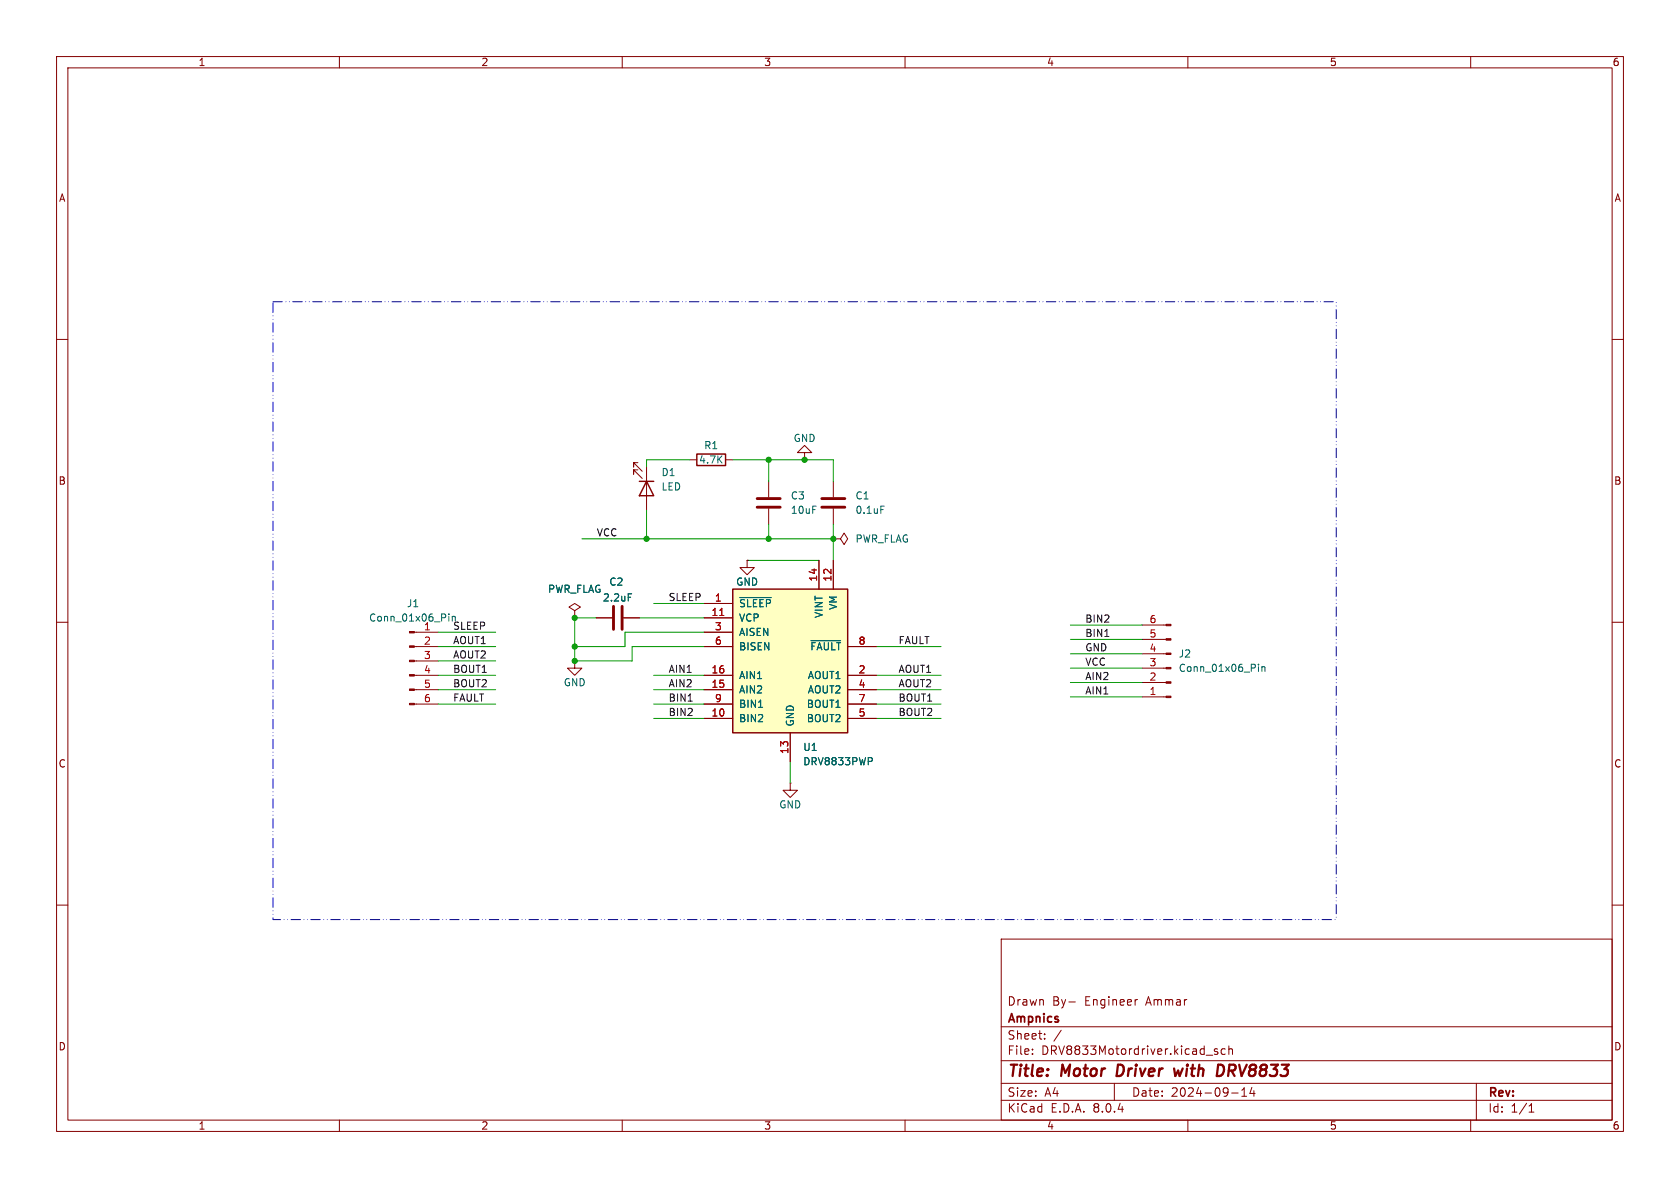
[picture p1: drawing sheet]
(kicad_sch
 (version 20231120)
 (generator "eeschema")
 (generator_version "8.0")
 (paper "A4")
 (title_block
  (title "Motor Driver with DRV8833")
  (date "2024-09-14")
  (company "Ampnics")
  (comment 1 "Drawn By- Engineer Ammar"))
 (lib_symbols
  (symbol "Connector:Conn_01x06_Pin"
   (pin_names
    (offset 1.016) hide) (exclude_from_sim no) (in_bom yes) (on_board yes)
   (property "Reference" "J" (at 0 7.62 0) (effects (font (size 1.27 1.27))))
   (property "Value" "Conn_01x06_Pin" (at 0 -10.16 0) (effects (font (size 1.27 1.27))))
   (property "Footprint" "" (at 0 0 0) (effects (font (size 1.27 1.27)) (hide yes)))
   (property "Datasheet" "~" (at 0 0 0) (effects (font (size 1.27 1.27)) (hide yes)))
   (property "Description" "Generic connector, single row, 01x06, script generated" (at 0 0 0) (effects (font (size 1.27 1.27)) (hide yes)))
   (property "ki_locked" "" (at 0 0 0) (effects (font (size 1.27 1.27))))
   (symbol "Conn_01x06_Pin_1_1"
    (polyline (pts (xy 1.27 -7.62) (xy 0.8636 -7.62)) (stroke (width 0.1524) (type default)) (fill (type none)))
    (polyline (pts (xy 1.27 -5.08) (xy 0.8636 -5.08)) (stroke (width 0.1524) (type default)) (fill (type none)))
    (polyline (pts (xy 1.27 -2.54) (xy 0.8636 -2.54)) (stroke (width 0.1524) (type default)) (fill (type none)))
    (polyline (pts (xy 1.27 0) (xy 0.8636 0)) (stroke (width 0.1524) (type default)) (fill (type none)))
    (polyline (pts (xy 1.27 2.54) (xy 0.8636 2.54)) (stroke (width 0.1524) (type default)) (fill (type none)))
    (polyline (pts (xy 1.27 5.08) (xy 0.8636 5.08)) (stroke (width 0.1524) (type default)) (fill (type none)))
    (rectangle (start 0.8636 -7.493) (end 0 -7.747) (stroke (width 0.1524) (type default)) (fill (type outline)))
    (rectangle (start 0.8636 -4.953) (end 0 -5.207) (stroke (width 0.1524) (type default)) (fill (type outline)))
    (rectangle (start 0.8636 -2.413) (end 0 -2.667) (stroke (width 0.1524) (type default)) (fill (type outline)))
    (rectangle (start 0.8636 0.127) (end 0 -0.127) (stroke (width 0.1524) (type default)) (fill (type outline)))
    (rectangle (start 0.8636 2.667) (end 0 2.413) (stroke (width 0.1524) (type default)) (fill (type outline)))
    (rectangle (start 0.8636 5.207) (end 0 4.953) (stroke (width 0.1524) (type default)) (fill (type outline)))
    (pin passive line (at 5.08 5.08 180) (length 3.81) (name "Pin_1" (effects (font (size 1.27 1.27)))) (number "1" (effects (font (size 1.27 1.27)))))
    (pin passive line (at 5.08 2.54 180) (length 3.81) (name "Pin_2" (effects (font (size 1.27 1.27)))) (number "2" (effects (font (size 1.27 1.27)))))
    (pin passive line (at 5.08 0 180) (length 3.81) (name "Pin_3" (effects (font (size 1.27 1.27)))) (number "3" (effects (font (size 1.27 1.27)))))
    (pin passive line (at 5.08 -2.54 180) (length 3.81) (name "Pin_4" (effects (font (size 1.27 1.27)))) (number "4" (effects (font (size 1.27 1.27)))))
    (pin passive line (at 5.08 -5.08 180) (length 3.81) (name "Pin_5" (effects (font (size 1.27 1.27)))) (number "5" (effects (font (size 1.27 1.27)))))
    (pin passive line (at 5.08 -7.62 180) (length 3.81) (name "Pin_6" (effects (font (size 1.27 1.27)))) (number "6" (effects (font (size 1.27 1.27)))))))
  (symbol "Device:C"
   (pin_numbers hide)
   (pin_names
    (offset 0.254)) (exclude_from_sim no) (in_bom yes) (on_board yes)
   (property "Reference" "C" (at 0.635 2.54 0) (effects (font (size 1.27 1.27)) (justify left)))
   (property "Value" "C" (at 0.635 -2.54 0) (effects (font (size 1.27 1.27)) (justify left)))
   (property "Footprint" "" (at 0.9652 -3.81 0) (effects (font (size 1.27 1.27)) (hide yes)))
   (property "Datasheet" "~" (at 0 0 0) (effects (font (size 1.27 1.27)) (hide yes)))
   (property "Description" "Unpolarized capacitor" (at 0 0 0) (effects (font (size 1.27 1.27)) (hide yes)))
   (symbol "C_0_1"
    (polyline (pts (xy -2.032 -0.762) (xy 2.032 -0.762)) (stroke (width 0.508) (type default)) (fill (type none)))
    (polyline (pts (xy -2.032 0.762) (xy 2.032 0.762)) (stroke (width 0.508) (type default)) (fill (type none))))
   (symbol "C_1_1"
    (pin passive line (at 0 3.81 270) (length 2.794) (name "~" (effects (font (size 1.27 1.27)))) (number "1" (effects (font (size 1.27 1.27)))))
    (pin passive line (at 0 -3.81 90) (length 2.794) (name "~" (effects (font (size 1.27 1.27)))) (number "2" (effects (font (size 1.27 1.27)))))))
  (symbol "Device:LED"
   (pin_numbers hide)
   (pin_names
    (offset 1.016) hide) (exclude_from_sim no) (in_bom yes) (on_board yes)
   (property "Reference" "D" (at 0 2.54 0) (effects (font (size 1.27 1.27))))
   (property "Value" "LED" (at 0 -2.54 0) (effects (font (size 1.27 1.27))))
   (property "Footprint" "" (at 0 0 0) (effects (font (size 1.27 1.27)) (hide yes)))
   (property "Datasheet" "~" (at 0 0 0) (effects (font (size 1.27 1.27)) (hide yes)))
   (property "Description" "Light emitting diode" (at 0 0 0) (effects (font (size 1.27 1.27)) (hide yes)))
   (symbol "LED_0_1"
    (polyline (pts (xy -1.27 -1.27) (xy -1.27 1.27)) (stroke (width 0.254) (type default)) (fill (type none)))
    (polyline (pts (xy -1.27 0) (xy 1.27 0)) (stroke (width 0) (type default)) (fill (type none)))
    (polyline (pts (xy 1.27 -1.27) (xy 1.27 1.27) (xy -1.27 0) (xy 1.27 -1.27)) (stroke (width 0.254) (type default)) (fill (type none)))
    (polyline (pts (xy -3.048 -0.762) (xy -4.572 -2.286) (xy -3.81 -2.286) (xy -4.572 -2.286) (xy -4.572 -1.524)) (stroke (width 0) (type default)) (fill (type none)))
    (polyline (pts (xy -1.778 -0.762) (xy -3.302 -2.286) (xy -2.54 -2.286) (xy -3.302 -2.286) (xy -3.302 -1.524)) (stroke (width 0) (type default)) (fill (type none))))
   (symbol "LED_1_1"
    (pin passive line (at -3.81 0 0) (length 2.54) (name "K" (effects (font (size 1.27 1.27)))) (number "1" (effects (font (size 1.27 1.27)))))
    (pin passive line (at 3.81 0 180) (length 2.54) (name "A" (effects (font (size 1.27 1.27)))) (number "2" (effects (font (size 1.27 1.27)))))))
  (symbol "Device:R"
   (pin_numbers hide)
   (pin_names
    (offset 0)) (exclude_from_sim no) (in_bom yes) (on_board yes)
   (property "Reference" "R" (at 2.032 0 90) (effects (font (size 1.27 1.27))))
   (property "Value" "R" (at 0 0 90) (effects (font (size 1.27 1.27))))
   (property "Footprint" "" (at -1.778 0 90) (effects (font (size 1.27 1.27)) (hide yes)))
   (property "Datasheet" "~" (at 0 0 0) (effects (font (size 1.27 1.27)) (hide yes)))
   (property "Description" "Resistor" (at 0 0 0) (effects (font (size 1.27 1.27)) (hide yes)))
   (symbol "R_0_1"
    (rectangle (start -1.016 -2.54) (end 1.016 2.54) (stroke (width 0.254) (type default)) (fill (type none))))
   (symbol "R_1_1"
    (pin passive line (at 0 3.81 270) (length 1.27) (name "~" (effects (font (size 1.27 1.27)))) (number "1" (effects (font (size 1.27 1.27)))))
    (pin passive line (at 0 -3.81 90) (length 1.27) (name "~" (effects (font (size 1.27 1.27)))) (number "2" (effects (font (size 1.27 1.27)))))))
  (symbol "Driver_Motor:DRV8833PWP"
   (pin_names
    (offset 1.016)) (exclude_from_sim no) (in_bom yes) (on_board yes)
   (property "Reference" "U" (at -3.81 16.51 0) (effects (font (size 1.27 1.27))))
   (property "Value" "DRV8833PWP" (at -3.81 13.97 0) (effects (font (size 1.27 1.27))))
   (property "Footprint" "Package_SO:HTSSOP-16-1EP_4.4x5mm_P0.65mm_EP3.4x5mm_Mask2.46x2.31mm_ThermalVias" (at 5.08 -15.24 0) (effects (font (size 1.27 1.27)) (justify left) (hide yes)))
   (property "Datasheet" "http://www.ti.com/lit/ds/symlink/drv8833.pdf" (at 5.08 -17.78 0) (effects (font (size 1.27 1.27)) (justify left) (hide yes)))
   (property "Description" "Dual H-Bridge Motor Driver, HTSSOP-16" (at 0 0 0) (effects (font (size 1.27 1.27)) (hide yes)))
   (symbol "DRV8833PWP_0_1"
    (rectangle (start -10.16 12.7) (end 10.16 -12.7) (stroke (width 0.254) (type default)) (fill (type background))))
   (symbol "DRV8833PWP_1_1"
    (pin input line (at -15.24 10.16 0) (length 5.08) (name "~{SLEEP}" (effects (font (size 1.27 1.27)))) (number "1" (effects (font (size 1.27 1.27)))))
    (pin input line (at -15.24 -10.16 0) (length 5.08) (name "BIN2" (effects (font (size 1.27 1.27)))) (number "10" (effects (font (size 1.27 1.27)))))
    (pin bidirectional line (at -15.24 7.62 0) (length 5.08) (name "VCP" (effects (font (size 1.27 1.27)))) (number "11" (effects (font (size 1.27 1.27)))))
    (pin power_in line (at 7.62 17.78 270) (length 5.08) (name "VM" (effects (font (size 1.27 1.27)))) (number "12" (effects (font (size 1.27 1.27)))))
    (pin power_in line (at 0 -17.78 90) (length 5.08) (name "GND" (effects (font (size 1.27 1.27)))) (number "13" (effects (font (size 1.27 1.27)))))
    (pin power_in line (at 5.08 17.78 270) (length 5.08) (name "VINT" (effects (font (size 1.27 1.27)))) (number "14" (effects (font (size 1.27 1.27)))))
    (pin input line (at -15.24 -5.08 0) (length 5.08) (name "AIN2" (effects (font (size 1.27 1.27)))) (number "15" (effects (font (size 1.27 1.27)))))
    (pin input line (at -15.24 -2.54 0) (length 5.08) (name "AIN1" (effects (font (size 1.27 1.27)))) (number "16" (effects (font (size 1.27 1.27)))))
    (pin passive line (at 0 -17.78 90) (length 5.08) hide (name "GND" (effects (font (size 1.27 1.27)))) (number "17" (effects (font (size 1.27 1.27)))))
    (pin power_out line (at 15.24 -2.54 180) (length 5.08) (name "AOUT1" (effects (font (size 1.27 1.27)))) (number "2" (effects (font (size 1.27 1.27)))))
    (pin bidirectional line (at -15.24 5.08 0) (length 5.08) (name "AISEN" (effects (font (size 1.27 1.27)))) (number "3" (effects (font (size 1.27 1.27)))))
    (pin power_out line (at 15.24 -5.08 180) (length 5.08) (name "AOUT2" (effects (font (size 1.27 1.27)))) (number "4" (effects (font (size 1.27 1.27)))))
    (pin power_out line (at 15.24 -10.16 180) (length 5.08) (name "BOUT2" (effects (font (size 1.27 1.27)))) (number "5" (effects (font (size 1.27 1.27)))))
    (pin bidirectional line (at -15.24 2.54 0) (length 5.08) (name "BISEN" (effects (font (size 1.27 1.27)))) (number "6" (effects (font (size 1.27 1.27)))))
    (pin power_out line (at 15.24 -7.62 180) (length 5.08) (name "BOUT1" (effects (font (size 1.27 1.27)))) (number "7" (effects (font (size 1.27 1.27)))))
    (pin open_collector line (at 15.24 2.54 180) (length 5.08) (name "~{FAULT}" (effects (font (size 1.27 1.27)))) (number "8" (effects (font (size 1.27 1.27)))))
    (pin input line (at -15.24 -7.62 0) (length 5.08) (name "BIN1" (effects (font (size 1.27 1.27)))) (number "9" (effects (font (size 1.27 1.27)))))))
  (symbol "power:GND"
   (power)
   (pin_numbers hide)
   (pin_names
    (offset 0) hide) (exclude_from_sim no) (in_bom yes) (on_board yes)
   (property "Reference" "#PWR" (at 0 -6.35 0) (effects (font (size 1.27 1.27)) (hide yes)))
   (property "Value" "GND" (at 0 -3.81 0) (effects (font (size 1.27 1.27))))
   (property "Footprint" "" (at 0 0 0) (effects (font (size 1.27 1.27)) (hide yes)))
   (property "Datasheet" "" (at 0 0 0) (effects (font (size 1.27 1.27)) (hide yes)))
   (property "Description" "Power symbol creates a global label with name \"GND\" , ground" (at 0 0 0) (effects (font (size 1.27 1.27)) (hide yes)))
   (symbol "GND_0_1"
    (polyline (pts (xy 0 0) (xy 0 -1.27) (xy 1.27 -1.27) (xy 0 -2.54) (xy -1.27 -1.27) (xy 0 -1.27)) (stroke (width 0) (type default)) (fill (type none))))
   (symbol "GND_1_1"
    (pin power_in line (at 0 0 270) (length 0) (name "~" (effects (font (size 1.27 1.27)))) (number "1" (effects (font (size 1.27 1.27)))))))
  (symbol "power:PWR_FLAG"
   (power)
   (pin_numbers hide)
   (pin_names
    (offset 0) hide) (exclude_from_sim no) (in_bom yes) (on_board yes)
   (property "Reference" "#FLG" (at 0 1.905 0) (effects (font (size 1.27 1.27)) (hide yes)))
   (property "Value" "PWR_FLAG" (at 0 3.81 0) (effects (font (size 1.27 1.27))))
   (property "Footprint" "" (at 0 0 0) (effects (font (size 1.27 1.27)) (hide yes)))
   (property "Datasheet" "~" (at 0 0 0) (effects (font (size 1.27 1.27)) (hide yes)))
   (property "Description" "Special symbol for telling ERC where power comes from" (at 0 0 0) (effects (font (size 1.27 1.27)) (hide yes)))
   (symbol "PWR_FLAG_0_0"
    (pin power_out line (at 0 0 90) (length 0) (name "~" (effects (font (size 1.27 1.27)))) (number "1" (effects (font (size 1.27 1.27))))))
   (symbol "PWR_FLAG_0_1"
    (polyline (pts (xy 0 0) (xy 0 1.27) (xy -1.016 1.905) (xy 0 2.54) (xy 1.016 1.905) (xy 0 1.27)) (stroke (width 0) (type default)) (fill (type none))))))
 (junction
  (at 142.24 81.28)
  (diameter 0)
  (color 0 0 0 0))
 (junction
  (at 114.3 95.25)
  (diameter 0)
  (color 0 0 0 0))
 (junction
  (at 147.32 95.25)
  (diameter 0)
  (color 0 0 0 0))
 (junction
  (at 135.89 95.25)
  (diameter 0)
  (color 0 0 0 0))
 (junction
  (at 101.6 109.22)
  (diameter 0)
  (color 0 0 0 0))
 (junction
  (at 101.6 116.84)
  (diameter 0)
  (color 0 0 0 0))
 (junction
  (at 101.6 114.3)
  (diameter 0)
  (color 0 0 0 0))
 (junction
  (at 135.89 81.28)
  (diameter 0)
  (color 0 0 0 0))
 (wire
  (pts (xy 110.49 111.76) (xy 124.46 111.76))
  (stroke (width 0) (type default)))
 (wire
  (pts (xy 154.94 121.92) (xy 166.37 121.92))
  (stroke (width 0) (type default)))
 (wire
  (pts (xy 147.32 85.09) (xy 147.32 81.28))
  (stroke (width 0) (type default)))
 (wire
  (pts (xy 115.57 119.38) (xy 124.46 119.38))
  (stroke (width 0) (type default)))
 (wire
  (pts (xy 135.89 95.25) (xy 147.32 95.25))
  (stroke (width 0) (type default)))
 (wire
  (pts (xy 77.47 121.92) (xy 87.63 121.92))
  (stroke (width 0) (type default)))
 (wire
  (pts (xy 132.08 99.06) (xy 144.78 99.06))
  (stroke (width 0) (type default)))
 (wire
  (pts (xy 115.57 121.92) (xy 124.46 121.92))
  (stroke (width 0) (type default)))
 (wire
  (pts (xy 135.89 81.28) (xy 142.24 81.28))
  (stroke (width 0) (type default)))
 (wire
  (pts (xy 147.32 81.28) (xy 142.24 81.28))
  (stroke (width 0) (type default)))
 (wire
  (pts (xy 105.41 109.22) (xy 101.6 109.22))
  (stroke (width 0) (type default)))
 (wire
  (pts (xy 101.6 109.22) (xy 101.6 114.3))
  (stroke (width 0) (type default)))
 (wire
  (pts (xy 147.32 95.25) (xy 147.32 99.06))
  (stroke (width 0) (type default)))
 (wire
  (pts (xy 139.7 134.62) (xy 139.7 138.43))
  (stroke (width 0) (type default)))
 (wire
  (pts (xy 154.94 119.38) (xy 166.37 119.38))
  (stroke (width 0) (type default)))
 (wire
  (pts (xy 115.57 124.46) (xy 124.46 124.46))
  (stroke (width 0) (type default)))
 (wire
  (pts (xy 111.76 116.84) (xy 101.6 116.84))
  (stroke (width 0) (type default)))
 (wire
  (pts (xy 115.57 106.68) (xy 124.46 106.68))
  (stroke (width 0) (type default)))
 (wire
  (pts (xy 147.32 92.71) (xy 147.32 95.25))
  (stroke (width 0) (type default)))
 (wire
  (pts (xy 114.3 81.28) (xy 114.3 82.55))
  (stroke (width 0) (type default)))
 (wire
  (pts (xy 189.23 113.03) (xy 201.93 113.03))
  (stroke (width 0) (type default)))
 (wire
  (pts (xy 110.49 114.3) (xy 101.6 114.3))
  (stroke (width 0) (type default)))
 (wire
  (pts (xy 111.76 114.3) (xy 124.46 114.3))
  (stroke (width 0) (type default)))
 (wire
  (pts (xy 102.87 95.25) (xy 114.3 95.25))
  (stroke (width 0) (type default)))
 (wire
  (pts (xy 135.89 92.71) (xy 135.89 95.25))
  (stroke (width 0) (type default)))
 (wire
  (pts (xy 77.47 116.84) (xy 87.63 116.84))
  (stroke (width 0) (type default)))
 (wire
  (pts (xy 114.3 95.25) (xy 135.89 95.25))
  (stroke (width 0) (type default)))
 (wire
  (pts (xy 111.76 114.3) (xy 111.76 116.84))
  (stroke (width 0) (type default)))
 (wire
  (pts (xy 101.6 114.3) (xy 101.6 116.84))
  (stroke (width 0) (type default)))
 (wire
  (pts (xy 189.23 110.49) (xy 201.93 110.49))
  (stroke (width 0) (type default)))
 (wire
  (pts (xy 77.47 114.3) (xy 87.63 114.3))
  (stroke (width 0) (type default)))
 (wire
  (pts (xy 154.94 124.46) (xy 166.37 124.46))
  (stroke (width 0) (type default)))
 (wire
  (pts (xy 110.49 111.76) (xy 110.49 114.3))
  (stroke (width 0) (type default)))
 (wire
  (pts (xy 189.23 123.19) (xy 201.93 123.19))
  (stroke (width 0) (type default)))
 (wire
  (pts (xy 129.54 81.28) (xy 135.89 81.28))
  (stroke (width 0) (type default)))
 (wire
  (pts (xy 189.23 115.57) (xy 201.93 115.57))
  (stroke (width 0) (type default)))
 (wire
  (pts (xy 114.3 95.25) (xy 114.3 90.17))
  (stroke (width 0) (type default)))
 (wire
  (pts (xy 121.92 81.28) (xy 114.3 81.28))
  (stroke (width 0) (type default)))
 (wire
  (pts (xy 77.47 111.76) (xy 87.63 111.76))
  (stroke (width 0) (type default)))
 (wire
  (pts (xy 77.47 119.38) (xy 87.63 119.38))
  (stroke (width 0) (type default)))
 (wire
  (pts (xy 115.57 127) (xy 124.46 127))
  (stroke (width 0) (type default)))
 (wire
  (pts (xy 77.47 124.46) (xy 87.63 124.46))
  (stroke (width 0) (type default)))
 (wire
  (pts (xy 189.23 120.65) (xy 201.93 120.65))
  (stroke (width 0) (type default)))
 (wire
  (pts (xy 154.94 127) (xy 166.37 127))
  (stroke (width 0) (type default)))
 (wire
  (pts (xy 135.89 81.28) (xy 135.89 85.09))
  (stroke (width 0) (type default)))
 (wire
  (pts (xy 154.94 114.3) (xy 166.37 114.3))
  (stroke (width 0) (type default)))
 (wire
  (pts (xy 113.03 109.22) (xy 124.46 109.22))
  (stroke (width 0) (type default)))
 (wire
  (pts (xy 189.23 118.11) (xy 201.93 118.11))
  (stroke (width 0) (type default)))
 (rectangle
  (start 48.26 53.34)
  (end 236.22 162.56)
  (stroke (width 0) (type dash_dot_dot))
  (fill (type none)))
 (label "SLEEP"
  (at 80.01 111.76 0)
  (fields_autoplaced yes)
  (effects (font (size 1.27 1.27)) (justify left bottom)))
 (label "VCC"
  (at 191.77 118.11 0)
  (fields_autoplaced yes)
  (effects (font (size 1.27 1.27)) (justify left bottom)))
 (label "BOUT1"
  (at 80.01 119.38 0)
  (fields_autoplaced yes)
  (effects (font (size 1.27 1.27)) (justify left bottom)))
 (label "AIN2"
  (at 118.11 121.92 0)
  (fields_autoplaced yes)
  (effects (font (size 1.27 1.27)) (justify left bottom)))
 (label "BOUT1"
  (at 158.75 124.46 0)
  (fields_autoplaced yes)
  (effects (font (size 1.27 1.27)) (justify left bottom)))
 (label "AOUT2"
  (at 158.75 121.92 0)
  (fields_autoplaced yes)
  (effects (font (size 1.27 1.27)) (justify left bottom)))
 (label "BIN2"
  (at 118.11 127 0)
  (fields_autoplaced yes)
  (effects (font (size 1.27 1.27)) (justify left bottom)))
 (label "BIN2"
  (at 191.77 110.49 0)
  (fields_autoplaced yes)
  (effects (font (size 1.27 1.27)) (justify left bottom)))
 (label "FAULT"
  (at 80.01 124.46 0)
  (fields_autoplaced yes)
  (effects (font (size 1.27 1.27)) (justify left bottom)))
 (label "AOUT1"
  (at 80.01 114.3 0)
  (fields_autoplaced yes)
  (effects (font (size 1.27 1.27)) (justify left bottom)))
 (label "SLEEP"
  (at 118.11 106.68 0)
  (fields_autoplaced yes)
  (effects (font (size 1.27 1.27)) (justify left bottom)))
 (label "AIN2"
  (at 191.77 120.65 0)
  (fields_autoplaced yes)
  (effects (font (size 1.27 1.27)) (justify left bottom)))
 (label "BIN1"
  (at 191.77 113.03 0)
  (fields_autoplaced yes)
  (effects (font (size 1.27 1.27)) (justify left bottom)))
 (label "AOUT2"
  (at 80.01 116.84 0)
  (fields_autoplaced yes)
  (effects (font (size 1.27 1.27)) (justify left bottom)))
 (label "VCC"
  (at 105.41 95.25 0)
  (fields_autoplaced yes)
  (effects (font (size 1.27 1.27)) (justify left bottom)))
 (label "AOUT1"
  (at 158.75 119.38 0)
  (fields_autoplaced yes)
  (effects (font (size 1.27 1.27)) (justify left bottom)))
 (label "AIN1"
  (at 191.77 123.19 0)
  (fields_autoplaced yes)
  (effects (font (size 1.27 1.27)) (justify left bottom)))
 (label "BOUT2"
  (at 80.01 121.92 0)
  (fields_autoplaced yes)
  (effects (font (size 1.27 1.27)) (justify left bottom)))
 (label "BIN1"
  (at 118.11 124.46 0)
  (fields_autoplaced yes)
  (effects (font (size 1.27 1.27)) (justify left bottom)))
 (label "FAULT"
  (at 158.75 114.3 0)
  (fields_autoplaced yes)
  (effects (font (size 1.27 1.27)) (justify left bottom)))
 (label "AIN1"
  (at 118.11 119.38 0)
  (fields_autoplaced yes)
  (effects (font (size 1.27 1.27)) (justify left bottom)))
 (label "BOUT2"
  (at 158.75 127 0)
  (fields_autoplaced yes)
  (effects (font (size 1.27 1.27)) (justify left bottom)))
 (label "GND"
  (at 191.77 115.57 0)
  (fields_autoplaced yes)
  (effects (font (size 1.27 1.27)) (justify left bottom)))
 (symbol
  (lib_id "Connector:Conn_01x06_Pin")
  (at 207.01 118.11 180)
  (unit 1)
  (exclude_from_sim no)
  (in_bom yes)
  (on_board yes)
  (dnp no)
  (fields_autoplaced yes)
  (property "Reference" "J2" (at 208.28 115.5699 0) (effects (font (size 1.27 1.27)) (justify right)))
  (property "Value" "Conn_01x06_Pin" (at 208.28 118.1099 0) (effects (font (size 1.27 1.27)) (justify right)))
  (property "Footprint" "Connector_PinHeader_2.54mm:PinHeader_1x06_P2.54mm_Vertical" (at 207.01 118.11 0) (effects (font (size 1.27 1.27)) (hide yes)))
  (property "Datasheet" "~" (at 207.01 118.11 0) (effects (font (size 1.27 1.27)) (hide yes)))
  (property "Description" "Generic connector, single row, 01x06, script generated" (at 207.01 118.11 0) (effects (font (size 1.27 1.27)) (hide yes)))
  (pin "4")
  (pin "5")
  (pin "2")
  (pin "1")
  (pin "3")
  (pin "6"))
 (symbol
  (lib_id "Driver_Motor:DRV8833PWP")
  (at 139.7 116.84 0)
  (unit 1)
  (exclude_from_sim no)
  (in_bom yes)
  (on_board yes)
  (dnp no)
  (fields_autoplaced yes)
  (property "Reference" "U1" (at 141.8941 132.08 0) (effects (font (size 1.27 1.27)) (justify left)))
  (property "Value" "DRV8833PWP" (at 141.8941 134.62 0) (effects (font (size 1.27 1.27)) (justify left)))
  (property "Footprint" "Package_SO:HTSSOP-16-1EP_4.4x5mm_P0.65mm_EP3.4x5mm_Mask2.46x2.31mm_ThermalVias" (at 144.78 132.08 0) (effects (font (size 1.27 1.27)) (justify left) (hide yes)))
  (property "Datasheet" "http://www.ti.com/lit/ds/symlink/drv8833.pdf" (at 144.78 134.62 0) (effects (font (size 1.27 1.27)) (justify left) (hide yes)))
  (property "Description" "Dual H-Bridge Motor Driver, HTSSOP-16" (at 139.7 116.84 0) (effects (font (size 1.27 1.27)) (hide yes)))
  (pin "13")
  (pin "6")
  (pin "16")
  (pin "4")
  (pin "11")
  (pin "8")
  (pin "17")
  (pin "9")
  (pin "3")
  (pin "7")
  (pin "15")
  (pin "10")
  (pin "1")
  (pin "12")
  (pin "14")
  (pin "2")
  (pin "5"))
 (symbol
  (lib_id "power:PWR_FLAG")
  (at 101.6 109.22 0)
  (unit 1)
  (exclude_from_sim no)
  (in_bom yes)
  (on_board yes)
  (dnp no)
  (fields_autoplaced yes)
  (property "Reference" "#FLG01" (at 101.6 107.315 0) (effects (font (size 1.27 1.27)) (hide yes)))
  (property "Value" "PWR_FLAG" (at 101.6 104.14 0) (effects (font (size 1.27 1.27))))
  (property "Footprint" "" (at 101.6 109.22 0) (effects (font (size 1.27 1.27)) (hide yes)))
  (property "Datasheet" "~" (at 101.6 109.22 0) (effects (font (size 1.27 1.27)) (hide yes)))
  (property "Description" "Special symbol for telling ERC where power comes from" (at 101.6 109.22 0) (effects (font (size 1.27 1.27)) (hide yes)))
  (pin "1"))
 (symbol
  (lib_id "Device:LED")
  (at 114.3 86.36 270)
  (unit 1)
  (exclude_from_sim no)
  (in_bom yes)
  (on_board yes)
  (dnp no)
  (fields_autoplaced yes)
  (property "Reference" "D1" (at 116.84 83.5024 90) (effects (font (size 1.27 1.27)) (justify left)))
  (property "Value" "LED" (at 116.84 86.0424 90) (effects (font (size 1.27 1.27)) (justify left)))
  (property "Footprint" "LED_SMD:LED_0805_2012Metric" (at 114.3 86.36 0) (effects (font (size 1.27 1.27)) (hide yes)))
  (property "Datasheet" "~" (at 114.3 86.36 0) (effects (font (size 1.27 1.27)) (hide yes)))
  (property "Description" "Light emitting diode" (at 114.3 86.36 0) (effects (font (size 1.27 1.27)) (hide yes)))
  (pin "1")
  (pin "2"))
 (symbol
  (lib_id "power:PWR_FLAG")
  (at 147.32 95.25 270)
  (unit 1)
  (exclude_from_sim no)
  (in_bom yes)
  (on_board yes)
  (dnp no)
  (fields_autoplaced yes)
  (property "Reference" "#FLG02" (at 149.225 95.25 0) (effects (font (size 1.27 1.27)) (hide yes)))
  (property "Value" "PWR_FLAG" (at 151.13 95.2499 90) (effects (font (size 1.27 1.27)) (justify left)))
  (property "Footprint" "" (at 147.32 95.25 0) (effects (font (size 1.27 1.27)) (hide yes)))
  (property "Datasheet" "~" (at 147.32 95.25 0) (effects (font (size 1.27 1.27)) (hide yes)))
  (property "Description" "Special symbol for telling ERC where power comes from" (at 147.32 95.25 0) (effects (font (size 1.27 1.27)) (hide yes)))
  (pin "1"))
 (symbol
  (lib_id "power:GND")
  (at 101.6 116.84 0)
  (unit 1)
  (exclude_from_sim no)
  (in_bom yes)
  (on_board yes)
  (dnp no)
  (property "Reference" "#PWR01" (at 101.6 123.19 0) (effects (font (size 1.27 1.27)) (hide yes)))
  (property "Value" "GND" (at 101.6 120.65 0) (effects (font (size 1.27 1.27))))
  (property "Footprint" "" (at 101.6 116.84 0) (effects (font (size 1.27 1.27)) (hide yes)))
  (property "Datasheet" "" (at 101.6 116.84 0) (effects (font (size 1.27 1.27)) (hide yes)))
  (property "Description" "Power symbol creates a global label with name \"GND\" , ground" (at 101.6 116.84 0) (effects (font (size 1.27 1.27)) (hide yes)))
  (pin "1"))
 (symbol
  (lib_id "power:GND")
  (at 132.08 99.06 0)
  (unit 1)
  (exclude_from_sim no)
  (in_bom yes)
  (on_board yes)
  (dnp no)
  (property "Reference" "#PWR03" (at 132.08 105.41 0) (effects (font (size 1.27 1.27)) (hide yes)))
  (property "Value" "GND" (at 132.08 102.87 0) (effects (font (size 1.27 1.27))))
  (property "Footprint" "" (at 132.08 99.06 0) (effects (font (size 1.27 1.27)) (hide yes)))
  (property "Datasheet" "" (at 132.08 99.06 0) (effects (font (size 1.27 1.27)) (hide yes)))
  (property "Description" "Power symbol creates a global label with name \"GND\" , ground" (at 132.08 99.06 0) (effects (font (size 1.27 1.27)) (hide yes)))
  (pin "1"))
 (symbol
  (lib_id "Device:C")
  (at 135.89 88.9 0)
  (unit 1)
  (exclude_from_sim no)
  (in_bom yes)
  (on_board yes)
  (dnp no)
  (fields_autoplaced yes)
  (property "Reference" "C3" (at 139.7 87.6299 0) (effects (font (size 1.27 1.27)) (justify left)))
  (property "Value" "10uF" (at 139.7 90.1699 0) (effects (font (size 1.27 1.27)) (justify left)))
  (property "Footprint" "Capacitor_Tantalum_SMD:CP_EIA-3528-15_AVX-H" (at 136.8552 92.71 0) (effects (font (size 1.27 1.27)) (hide yes)))
  (property "Datasheet" "~" (at 135.89 88.9 0) (effects (font (size 1.27 1.27)) (hide yes)))
  (property "Description" "Unpolarized capacitor" (at 135.89 88.9 0) (effects (font (size 1.27 1.27)) (hide yes)))
  (pin "2")
  (pin "1"))
 (symbol
  (lib_id "Device:C")
  (at 109.22 109.22 90)
  (unit 1)
  (exclude_from_sim no)
  (in_bom yes)
  (on_board yes)
  (dnp no)
  (property "Reference" "C2" (at 108.966 102.87 90) (effects (font (size 1.27 1.27))))
  (property "Value" "2.2uF" (at 109.22 105.664 90) (effects (font (size 1.27 1.27))))
  (property "Footprint" "Capacitor_SMD:C_0805_2012Metric" (at 113.03 108.2548 0) (effects (font (size 1.27 1.27)) (hide yes)))
  (property "Datasheet" "~" (at 109.22 109.22 0) (effects (font (size 1.27 1.27)) (hide yes)))
  (property "Description" "Unpolarized capacitor" (at 109.22 109.22 0) (effects (font (size 1.27 1.27)) (hide yes)))
  (pin "2")
  (pin "1"))
 (symbol
  (lib_id "power:GND")
  (at 139.7 138.43 0)
  (unit 1)
  (exclude_from_sim no)
  (in_bom yes)
  (on_board yes)
  (dnp no)
  (property "Reference" "#PWR02" (at 139.7 144.78 0) (effects (font (size 1.27 1.27)) (hide yes)))
  (property "Value" "GND" (at 139.7 142.24 0) (effects (font (size 1.27 1.27))))
  (property "Footprint" "" (at 139.7 138.43 0) (effects (font (size 1.27 1.27)) (hide yes)))
  (property "Datasheet" "" (at 139.7 138.43 0) (effects (font (size 1.27 1.27)) (hide yes)))
  (property "Description" "Power symbol creates a global label with name \"GND\" , ground" (at 139.7 138.43 0) (effects (font (size 1.27 1.27)) (hide yes)))
  (pin "1"))
 (symbol
  (lib_id "Connector:Conn_01x06_Pin")
  (at 72.39 116.84 0)
  (unit 1)
  (exclude_from_sim no)
  (in_bom yes)
  (on_board yes)
  (dnp no)
  (fields_autoplaced yes)
  (property "Reference" "J1" (at 73.025 106.68 0) (effects (font (size 1.27 1.27))))
  (property "Value" "Conn_01x06_Pin" (at 73.025 109.22 0) (effects (font (size 1.27 1.27))))
  (property "Footprint" "Connector_PinHeader_2.54mm:PinHeader_1x06_P2.54mm_Vertical" (at 72.39 116.84 0) (effects (font (size 1.27 1.27)) (hide yes)))
  (property "Datasheet" "~" (at 72.39 116.84 0) (effects (font (size 1.27 1.27)) (hide yes)))
  (property "Description" "Generic connector, single row, 01x06, script generated" (at 72.39 116.84 0) (effects (font (size 1.27 1.27)) (hide yes)))
  (pin "4")
  (pin "5")
  (pin "2")
  (pin "1")
  (pin "3")
  (pin "6"))
 (symbol
  (lib_id "power:GND")
  (at 142.24 81.28 180)
  (unit 1)
  (exclude_from_sim no)
  (in_bom yes)
  (on_board yes)
  (dnp no)
  (property "Reference" "#PWR04" (at 142.24 74.93 0) (effects (font (size 1.27 1.27)) (hide yes)))
  (property "Value" "GND" (at 142.24 77.47 0) (effects (font (size 1.27 1.27))))
  (property "Footprint" "" (at 142.24 81.28 0) (effects (font (size 1.27 1.27)) (hide yes)))
  (property "Datasheet" "" (at 142.24 81.28 0) (effects (font (size 1.27 1.27)) (hide yes)))
  (property "Description" "Power symbol creates a global label with name \"GND\" , ground" (at 142.24 81.28 0) (effects (font (size 1.27 1.27)) (hide yes)))
  (pin "1"))
 (symbol
  (lib_id "Device:R")
  (at 125.73 81.28 270)
  (unit 1)
  (exclude_from_sim no)
  (in_bom yes)
  (on_board yes)
  (dnp no)
  (property "Reference" "R1" (at 125.73 78.74 90) (effects (font (size 1.27 1.27))))
  (property "Value" "4.7K" (at 125.73 81.28 90) (effects (font (size 1.27 1.27))))
  (property "Footprint" "Resistor_SMD:R_0805_2012Metric" (at 125.73 79.502 90) (effects (font (size 1.27 1.27)) (hide yes)))
  (property "Datasheet" "~" (at 125.73 81.28 0) (effects (font (size 1.27 1.27)) (hide yes)))
  (property "Description" "Resistor" (at 125.73 81.28 0) (effects (font (size 1.27 1.27)) (hide yes)))
  (pin "2")
  (pin "1"))
 (symbol
  (lib_id "Device:C")
  (at 147.32 88.9 0)
  (unit 1)
  (exclude_from_sim no)
  (in_bom yes)
  (on_board yes)
  (dnp no)
  (fields_autoplaced yes)
  (property "Reference" "C1" (at 151.13 87.6299 0) (effects (font (size 1.27 1.27)) (justify left)))
  (property "Value" "0.1uF" (at 151.13 90.1699 0) (effects (font (size 1.27 1.27)) (justify left)))
  (property "Footprint" "Capacitor_SMD:C_0805_2012Metric" (at 148.2852 92.71 0) (effects (font (size 1.27 1.27)) (hide yes)))
  (property "Datasheet" "~" (at 147.32 88.9 0) (effects (font (size 1.27 1.27)) (hide yes)))
  (property "Description" "Unpolarized capacitor" (at 147.32 88.9 0) (effects (font (size 1.27 1.27)) (hide yes)))
  (pin "2")
  (pin "1"))
 (sheet_instances
  (path ""
   (page "1"))))
